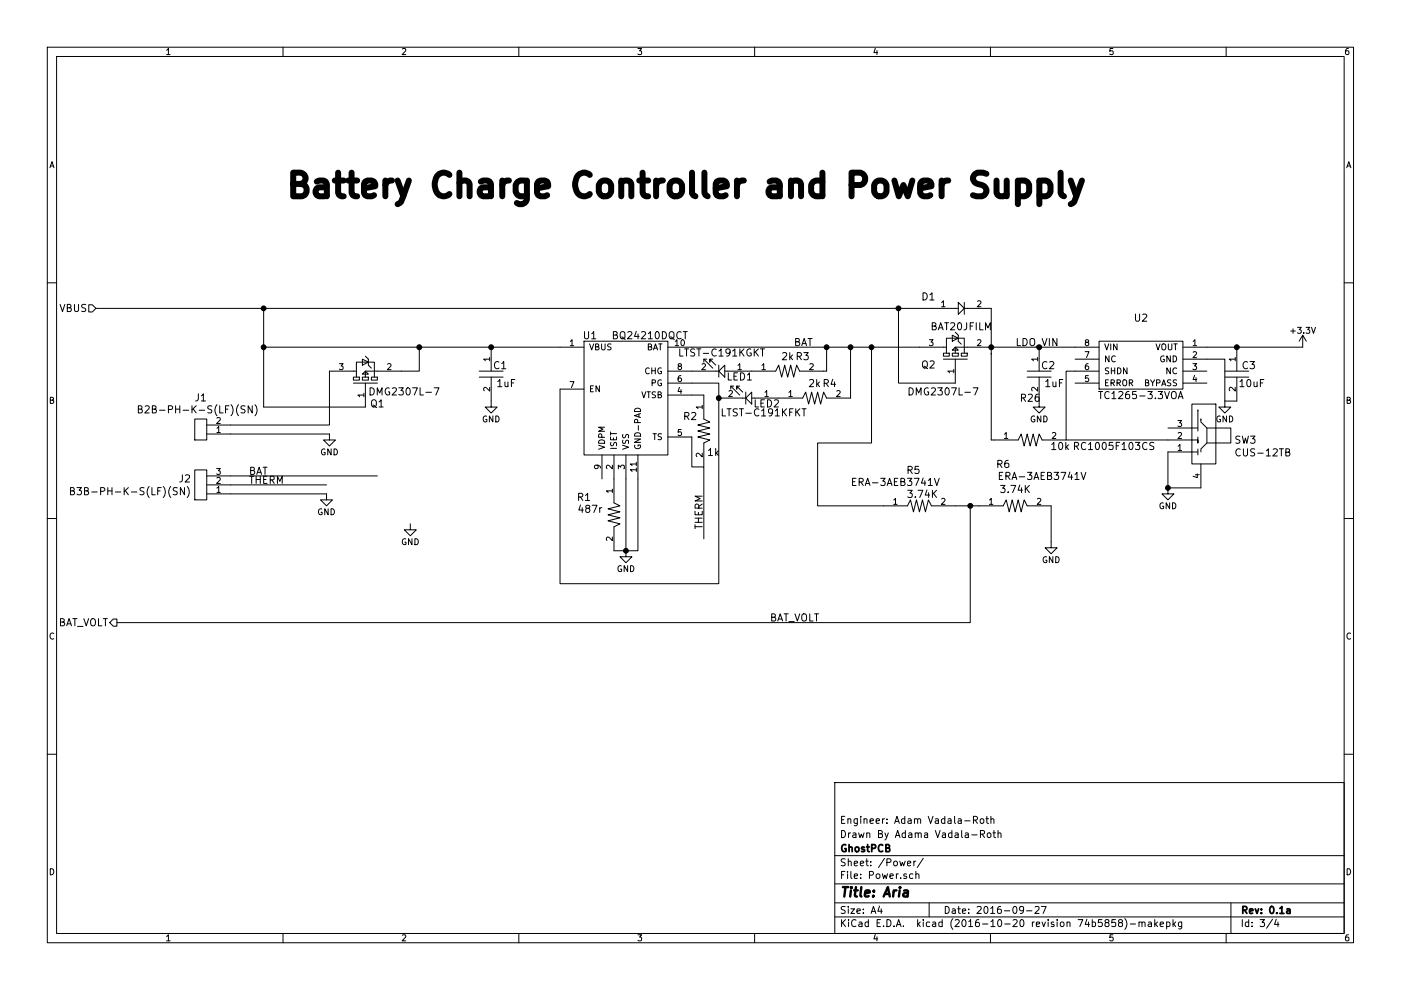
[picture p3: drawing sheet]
EESchema Schematic File Version 2
LIBS:power
LIBS:device
LIBS:transistors
LIBS:conn
LIBS:linear
LIBS:regul
LIBS:74xx
LIBS:cmos4000
LIBS:adc-dac
LIBS:memory
LIBS:xilinx
LIBS:microcontrollers
LIBS:dsp
LIBS:microchip
LIBS:analog_switches
LIBS:motorola
LIBS:texas
LIBS:intel
LIBS:audio
LIBS:interface
LIBS:digital-audio
LIBS:philips
LIBS:display
LIBS:cypress
LIBS:siliconi
LIBS:opto
LIBS:atmel
LIBS:contrib
LIBS:valves
LIBS:HydroPWNics_Lib
LIBS:ESP32-footprints-Shem-Lib
LIBS:Vento-cache
EELAYER 25 0
EELAYER END
$Descr A4 11693 8268
encoding utf-8
Sheet 3 4
Title "Aria"
Date "2016-09-27"
Rev "0.1a"
Comp "GhostPCB"
Comment1 "Drawn By Adama Vadala-Roth"
Comment2 "Engineer: Adam Vadala-Roth"
Comment3 ""
Comment4 ""
$EndDescr
Text HLabel 800  2575 0    60   Input ~ 0
VBUS
$Comp
L BQ24210DQCT U1
U 1 1
P 5375 3150
F 0 "U1" H 4925 3500 60  0000 C CNN
F 1 "BQ24210DQCT" H 5425 3500 60  0000 C CNN
F 2 "PCB_Footprints:BQ24210" H 4825 3400 60  0001 C CNN
F 3 "http://www.ti.com/lit/ds/symlink/bq24210.pdf" H 6775 5050 60  0001 C CNN
F 4 "1.46250 @ 1250" H 5025 3600 60  0001 C CNN "Cost"
F 5 "19 Aug 2016" H 5125 3700 60  0001 C CNN "Date Created"
F 6 "19 Aug 2016" H 5225 3800 60  0001 C CNN "Date Modified"
F 7 "Adam Vadala-Roth" H 5325 3900 60  0001 C CNN "Designer"
F 8 "0.8mm" H 5425 4000 60  0001 C CNN "Height"
F 9 "Yes" H 5525 4100 60  0001 C CNN "RHoS?"
F 10 "Texas Instruments" H 5625 4200 60  0001 C CNN "MFR"
F 11 "BQ24210DQCT" H 5725 4300 60  0001 C CNN "MFR#"
F 12 "SMT/SMD" H 5825 4400 60  0001 C CNN "Mounting "
F 13 "8" H 5925 4500 60  0001 C CNN "Pin Count#"
F 14 "Active" H 6025 4600 60  0001 C CNN "Status"
F 15 "N/A" H 6125 4700 60  0001 C CNN "Tolerance"
F 16 "Lithium Ion Battery Charge Controller Solar/USB" H 6225 4800 60  0001 C CNN "Type"
F 17 "3.5-18VDC" H 6325 4900 60  0001 C CNN "Voltage"
F 18 "N/A" H 6425 5000 60  0001 C CNN "Wattage"
F 19 "N/A" H 6525 5100 60  0001 C CNN "Component-Value"
F 20 "IC BATT CHARGER LI-ION 10WSON" H 6625 5200 60  0001 C CNN "Description"
	1    5375 3150
	1    0    0    -1  
$EndComp
$Comp
L CL05A105KA5NQNC C2
U 1 1
P 8675 3125
F 0 "C2" V 8600 3200 60  0000 C CNN
F 1 "CL05A105KA5NQNC" H 8375 2975 60  0001 C CNN
F 2 "PCB_Footprints:C0402" H 7925 3175 60  0001 C CNN
F 3 "http://www.samsungsem.com/kr/support/product-search/mlcc/__icsFiles/afieldfile/2016/08/18/S_CL05A105KA5NQNC.pdf" H 8025 3275 60  0001 C CNN
F 4 "0.05618 @ 5000" H 8125 3375 60  0001 C CNN "Cost"
F 5 "5 Sept 2016" H 8225 3475 60  0001 C CNN "Date Created"
F 6 "5 Sept 2016" H 8325 3575 60  0001 C CNN "Date Modifed"
F 7 "Adam Vadala-Roth" H 8425 3675 60  0001 C CNN "Designer"
F 8 "0.55mm" H 8525 3775 60  0001 C CNN "Height"
F 9 "Yes" H 8625 3875 60  0001 C CNN "RHoS?"
F 10 "Samsung Electro-Mechanics America, Inc." H 8725 3975 60  0001 C CNN "MFR"
F 11 "CL05A105KA5NQNC" H 8825 4075 60  0001 C CNN "MFR#"
F 12 "SMT/SMD" H 8925 4175 60  0001 C CNN "Mounting"
F 13 "2" H 9025 4275 60  0001 C CNN "Pin Count#"
F 14 "Active" H 9125 4375 60  0001 C CNN "Status"
F 15 "10%" H 9225 4475 60  0001 C CNN "Tolerance"
F 16 "Ceramic Capacitor 0402" H 9325 4575 60  0001 C CNN "Type"
F 17 "25V" H 9425 4675 60  0001 C CNN "Voltage"
F 18 "N/A" H 9975 4675 60  0001 C CNN "Wattage"
F 19 "1uF" V 8750 3250 60  0000 C CNN "Componen-Value"
F 20 "1µF 25V Ceramic Capacitor X5R 0402 (1005 Metric) 0.039\" L x 0.020\" W (1.00mm x 0.50mm)" H 10175 4875 60  0001 C CNN "Description"
	1    8675 3125
	0    1    1    0   
$EndComp
$Comp
L CL10A106KQ8NNNC C3
U 1 1
P 10325 3100
F 0 "C3" V 10275 3200 60  0000 C CNN
F 1 "CL10A106KQ8NNNC" H 10025 2950 60  0001 C CNN
F 2 "PCB_Footprints:C0603" H 9575 3150 60  0001 C CNN
F 3 "http://www.samsungsem.com/kr/support/product-search/mlcc/__icsFiles/afieldfile/2016/08/18/S_CL10A106KQ8NNNC.pdf" H 9675 3250 60  0001 C CNN
F 4 "0.05145 @ 4000" H 9775 3350 60  0001 C CNN "Cost"
F 5 "5 Sept 2016" H 9875 3450 60  0001 C CNN "Date Created"
F 6 "5 Sept 2016" H 9975 3550 60  0001 C CNN "Date Modifed"
F 7 "Adam Vadala-Roth" H 10075 3650 60  0001 C CNN "Designer"
F 8 "0.90mm" H 10175 3750 60  0001 C CNN "Height"
F 9 "Yes" H 10275 3850 60  0001 C CNN "RHoS?"
F 10 "Samsung Electro-Mechanics America, Inc." H 10375 3950 60  0001 C CNN "MFR"
F 11 "CL10A106KQ8NNNC" H 10475 4050 60  0001 C CNN "MFR#"
F 12 "SMT/SMD" H 10575 4150 60  0001 C CNN "Mounting"
F 13 "2" H 10675 4250 60  0001 C CNN "Pin Count#"
F 14 "Active" H 10775 4350 60  0001 C CNN "Status"
F 15 "10%" H 10875 4450 60  0001 C CNN "Tolerance"
F 16 "Ceramic Capacitor 0603" H 10975 4550 60  0001 C CNN "Type"
F 17 "6.3V" H 11075 4650 60  0001 C CNN "Voltage"
F 18 "N/A" H 11625 4650 60  0001 C CNN "Wattage"
F 19 "10uF" V 10425 3225 60  0000 C CNN "Componen-Value"
F 20 "10µF 6.3V Ceramic Capacitor X5R 0603 (1608 Metric) 0.063\" L x 0.031\" W (1.60mm x 0.80mm)" H 11825 4850 60  0001 C CNN "Description"
	1    10325 3100
	0    1    1    0   
$EndComp
$Comp
L BAT20JFILM D1
U 1 1
P 8025 2575
F 0 "D1" H 7750 2675 60  0000 C CNN
F 1 "BAT20JFILM" H 8025 2425 60  0000 C CNN
F 2 "PCB_Footprints:BAT20JFILM" H 9450 4500 60  0001 C CNN
F 3 "http://www.st.com/web/en/resource/technical/document/datasheet/CD00012201.pdf" H 9650 4625 60  0001 C CNN
F 4 "0.09010 @ 6000" H 7875 2775 60  0001 C CNN "Cost"
F 5 "8 Sept 2016" H 7975 2875 60  0001 C CNN "Date Created"
F 6 "8 Sept 2016" H 8075 2975 60  0001 C CNN "Date Modified"
F 7 "Adam Vadala-Roth" H 8175 3075 60  0001 C CNN "Designer"
F 8 "1.13mm" H 8275 3175 60  0001 C CNN "Height"
F 9 "Yes" H 8375 3275 60  0001 C CNN "RhoS?"
F 10 "STMicroelectronics" H 8475 3375 60  0001 C CNN "MFR"
F 11 "BAT20JFILM" H 8575 3475 60  0001 C CNN "MFR#"
F 12 "SMT/SMD" H 8675 3575 60  0001 C CNN "Mounting"
F 13 "2" H 8775 3675 60  0001 C CNN "Pin Count#"
F 14 "Active" H 8875 3775 60  0001 C CNN "Status"
F 15 "N/A" H 8975 3875 60  0001 C CNN "Tolerance"
F 16 "Schottky Diode" H 9075 3975 60  0001 C CNN "Type"
F 17 "N/A" H 9175 4075 60  0001 C CNN "Voltage"
F 18 "N/A" H 9275 4175 60  0001 C CNN "Wattage"
F 19 "N/A" H 9375 4275 60  0001 C CNN "Component-Value"
F 20 "Diode Schottky 23V 1A Surface Mount SOD-323" H 9475 4375 60  0001 C CNN "Description"
	1    8025 2575
	1    0    0    -1  
$EndComp
$Comp
L DMG2307L-7 Q2
U 1 1
P 7975 2900
F 0 "Q2" V 7825 3125 60  0000 C CNN
F 1 "DMG2307L-7" V 7600 3000 60  0000 C CNN
F 2 "PCB_Footprints:DMG2307L-7" H 9275 4550 60  0001 C CNN
F 3 "http://www.diodes.com/_files/datasheets/DMG2307L.pdf" H 9575 4750 60  0001 C CNN
F 4 "0.08100 @ 3000" H 9075 5050 60  0001 C CNN "Cost"
F 5 "8 Sept 2016" H 9125 4950 60  0001 C CNN "Date Created "
F 6 "8 Sept 2016" H 9175 4400 60  0001 C CNN "Date Modified"
F 7 "Adam Vadala-Roth" H 9075 4850 60  0001 C CNN "Designer"
F 8 "0.4mm" H 9125 4650 60  0001 C CNN "Height"
F 9 "Yes" H 9125 5150 60  0001 C CNN "RHoS?"
F 10 "Diodes Incorporated" H 9175 4300 60  0001 C CNN "MFR"
F 11 "DMG2307L-7" H 8225 3300 60  0001 C CNN "MFR#"
F 12 "SMT/SMD" H 8325 3400 60  0001 C CNN "Mounting"
F 13 "2" H 8425 3500 60  0001 C CNN "Pin Count#"
F 14 "Active" H 8525 3600 60  0001 C CNN "Status"
F 15 "N/A" H 8625 3700 60  0001 C CNN "Tolerance"
F 16 "MOSFET" H 8725 3800 60  0001 C CNN "Type"
F 17 "30V" H 8825 3900 60  0001 C CNN "Voltage"
F 18 "N/A" H 8925 4000 60  0001 C CNN "Wattage"
F 19 "N/A" H 9025 4100 60  0001 C CNN "Component-Value"
F 20 "MOSFET P-CH 30V 2.5A SOT-23" H 9125 4200 60  0001 C CNN "Description"
	1    7975 2900
	0    -1   -1   0   
$EndComp
$Comp
L RC1005F4870CS R1
U 1 1
P 5125 4300
F 0 "R1" V 4975 4050 60  0000 C CNN
F 1 "RC1005F4870CS" H 5125 4150 60  0001 C CNN
F 2 "PCB_Footprints:R0402" H 4725 4550 60  0001 C CNN
F 3 "https://media.digikey.com/pdf/Data%20Sheets/Samsung%20PDFs/RC_Series_ds.pdf" H 4825 4750 60  0001 C CNN
F 4 "0.00257 @ 5000" H 6675 6250 60  0001 C CNN "Cost"
F 5 "5 Sept 2016" H 5025 4850 60  0001 C CNN "Date Created"
F 6 "5 Sept 2016" H 5125 4950 60  0001 C CNN "Date Modified"
F 7 "Adam Vadala-Roth" H 5225 5050 60  0001 C CNN "Designer"
F 8 "0.4mm" H 5325 5150 60  0001 C CNN "Height"
F 9 "Yes" H 5425 5250 60  0001 C CNN "RHoS?"
F 10 "Samsung Electro-Mechanics America, Inc." H 5525 5350 60  0001 C CNN "MFR"
F 11 "RC1005F4870CS" H 5625 5450 60  0001 C CNN "MFR#"
F 12 "SMT/SMD" H 5725 5550 60  0001 C CNN "Mounting"
F 13 "2" H 5825 5650 60  0001 C CNN "Pin Count#"
F 14 "Active" H 5925 5750 60  0001 C CNN "Status"
F 15 "1%" H 6025 5850 60  0001 C CNN "Tolerance"
F 16 "passive" H 6125 5950 60  0001 C CNN "Type"
F 17 "N/A" H 6225 6050 60  0001 C CNN "Voltage"
F 18 "1/16" H 6325 6150 60  0001 C CNN "Wattage"
F 19 "487r" V 5075 4100 60  0000 C CNN "Component-Value"
F 20 "RES SMD 487 OHM 1% 1/16W 0402" H 6525 6350 60  0001 C CNN "Description"
	1    5125 4300
	0    1    1    0   
$EndComp
$Comp
L LTST-C191KFKT LED2
U 1 1
P 6250 3325
F 0 "LED2" H 6100 3375 60  0000 C CNN
F 1 "LTST-C191KFKT" H 6125 3450 60  0000 C CNN
F 2 "PCB_Footprints:LED0603" H 7675 5250 60  0001 C CNN
F 3 "http://optoelectronics.liteon.com/upload/download/DS22-2000-228/S_110_LTST-C191KGKT.pdf" H 7875 5375 60  0001 C CNN
F 4 "0.03760 @ 5000" H 6100 3525 60  0001 C CNN "Cost"
F 5 "8 Sept 2016" H 6200 3625 60  0001 C CNN "Date Created"
F 6 "8 Sept 2016" H 6300 3725 60  0001 C CNN "Date Modified"
F 7 "Adam Vadala-Roth" H 6400 3825 60  0001 C CNN "Designer"
F 8 "0.55mm" H 6500 3925 60  0001 C CNN "Height"
F 9 "Yes" H 6600 4025 60  0001 C CNN "RhoS?"
F 10 "Lite-On Inc" H 6700 4125 60  0001 C CNN "MFR"
F 11 "LTST-C191KFKT" H 6800 4225 60  0001 C CNN "MFR#"
F 12 "SMT/SMD" H 6900 4325 60  0001 C CNN "Mounting"
F 13 "2" H 7000 4425 60  0001 C CNN "Pin Count#"
F 14 "Active" H 7100 4525 60  0001 C CNN "Status"
F 15 "N/A" H 7200 4625 60  0001 C CNN "Tolerance"
F 16 "0603 LED" H 7300 4725 60  0001 C CNN "Type"
F 17 "N/A" H 7400 4825 60  0001 C CNN "Voltage"
F 18 "N/A" H 7500 4925 60  0001 C CNN "Wattage"
F 19 "N/A" H 7600 5025 60  0001 C CNN "Component-Value"
F 20 "Orange 605nm LED Indication - Discrete 2V 0603 (1608 Metric)" H 7700 5125 60  0001 C CNN "Description"
	1    6250 3325
	-1   0    0    1   
$EndComp
$Comp
L LTST-C191KGKT LED1
U 1 1
P 6025 3100
F 0 "LED1" H 5875 3150 60  0000 C CNN
F 1 "LTST-C191KGKT" H 6025 2950 60  0000 C CNN
F 2 "PCB_Footprints:LED0603" H 7450 5025 60  0001 C CNN
F 3 "http://optoelectronics.liteon.com/upload/download/DS22-2000-228/S_110_LTST-C191KGKT.pdf" H 7650 5150 60  0001 C CNN
F 4 "0.04040 @ 5000" H 5875 3300 60  0001 C CNN "Cost"
F 5 "8 Sept 2016" H 5975 3400 60  0001 C CNN "Date Created"
F 6 "8 Sept 2016" H 6075 3500 60  0001 C CNN "Date Modified"
F 7 "Adam Vadala-Roth" H 6175 3600 60  0001 C CNN "Designer"
F 8 "0.55mm" H 6275 3700 60  0001 C CNN "Height"
F 9 "Yes" H 6375 3800 60  0001 C CNN "RhoS?"
F 10 "Lite-On Inc" H 6475 3900 60  0001 C CNN "MFR"
F 11 "LTST-C191KGKT" H 6575 4000 60  0001 C CNN "MFR#"
F 12 "SMT/SMD" H 6675 4100 60  0001 C CNN "Mounting"
F 13 "2" H 6775 4200 60  0001 C CNN "Pin Count#"
F 14 "Active" H 6875 4300 60  0001 C CNN "Status"
F 15 "N/A" H 6975 4400 60  0001 C CNN "Tolerance"
F 16 "0603 LED" H 7075 4500 60  0001 C CNN "Type"
F 17 "N/A" H 7175 4600 60  0001 C CNN "Voltage"
F 18 "N/A" H 7275 4700 60  0001 C CNN "Wattage"
F 19 "N/A" H 7375 4800 60  0001 C CNN "Component-Value"
F 20 "Green 571nm LED Indication - Discrete 2V 0603 (1608 Metric)" H 7475 4900 60  0001 C CNN "Description"
	1    6025 3100
	-1   0    0    1   
$EndComp
Wire Wire Line
	800  2575 7775 2575
Wire Wire Line
	2200 2575 2200 3400
Wire Wire Line
	2200 2900 4675 2900
Wire Wire Line
	5775 2900 7675 2900
Wire Wire Line
	8275 2575 8275 3675
Connection ~ 2200 2575
Wire Wire Line
	7975 3200 7500 3200
Wire Wire Line
	7500 3200 7500 2575
Connection ~ 7500 2575
Wire Wire Line
	8275 2900 8975 2900
Wire Wire Line
	10075 2900 10875 2900
$Comp
L +3.3V #PWR38
U 1 1
P 10875 2900
F 0 "#PWR38" H 10875 2750 50  0001 C CNN
F 1 "+3.3V" H 10875 3040 50  0000 C CNN
F 2 "" H 10875 2900 50  0000 C CNN
F 3 "" H 10875 2900 50  0000 C CNN
	1    10875 2900
	1    0    0    -1  
$EndComp
Connection ~ 8675 2900
Connection ~ 8275 2900
Wire Wire Line
	6900 2900 6900 3100
Connection ~ 6900 2900
Wire Wire Line
	7100 3325 7100 2900
Connection ~ 7100 2900
Wire Wire Line
	6900 3100 6875 3100
Wire Wire Line
	5775 3200 6000 3200
Wire Wire Line
	6000 3200 6000 4875
Wire Wire Line
	6000 4875 4675 4875
Wire Wire Line
	4675 4875 4675 3250
Connection ~ 6000 3325
$Comp
L GND #PWR33
U 1 1
P 5225 4600
F 0 "#PWR33" H 5225 4350 50  0001 C CNN
F 1 "GND" H 5225 4450 50  0000 C CNN
F 2 "" H 5225 4600 50  0000 C CNN
F 3 "" H 5225 4600 50  0000 C CNN
	1    5225 4600
	1    0    0    -1  
$EndComp
Wire Wire Line
	5225 4000 5225 4600
Wire Wire Line
	5125 4600 5325 4600
Wire Wire Line
	5325 4600 5325 4000
Connection ~ 5225 4600
Wire Wire Line
	5875 3300 5775 3300
Wire Wire Line
	5775 3650 5775 3900
Wire Wire Line
	5775 3900 5875 3900
Wire Wire Line
	5875 3900 5875 4500
Text Label 5875 4425 1    60   ~ 0
THERM
$Comp
L CL05A105KA5NQNC C1
U 1 1
P 4100 3125
F 0 "C1" V 4025 3200 60  0000 C CNN
F 1 "CL05A105KA5NQNC" H 3800 2975 60  0001 C CNN
F 2 "PCB_Footprints:C0402" H 3350 3175 60  0001 C CNN
F 3 "http://www.samsungsem.com/kr/support/product-search/mlcc/__icsFiles/afieldfile/2016/08/18/S_CL05A105KA5NQNC.pdf" H 3450 3275 60  0001 C CNN
F 4 "0.05618 @ 5000" H 3550 3375 60  0001 C CNN "Cost"
F 5 "5 Sept 2016" H 3650 3475 60  0001 C CNN "Date Created"
F 6 "5 Sept 2016" H 3750 3575 60  0001 C CNN "Date Modifed"
F 7 "Adam Vadala-Roth" H 3850 3675 60  0001 C CNN "Designer"
F 8 "0.55mm" H 3950 3775 60  0001 C CNN "Height"
F 9 "Yes" H 4050 3875 60  0001 C CNN "RHoS?"
F 10 "Samsung Electro-Mechanics America, Inc." H 4150 3975 60  0001 C CNN "MFR"
F 11 "CL05A105KA5NQNC" H 4250 4075 60  0001 C CNN "MFR#"
F 12 "SMT/SMD" H 4350 4175 60  0001 C CNN "Mounting"
F 13 "2" H 4450 4275 60  0001 C CNN "Pin Count#"
F 14 "Active" H 4550 4375 60  0001 C CNN "Status"
F 15 "10%" H 4650 4475 60  0001 C CNN "Tolerance"
F 16 "Ceramic Capacitor 0402" H 4750 4575 60  0001 C CNN "Type"
F 17 "25V" H 4850 4675 60  0001 C CNN "Voltage"
F 18 "N/A" H 5400 4675 60  0001 C CNN "Wattage"
F 19 "1uF" V 4175 3250 60  0000 C CNN "Componen-Value"
F 20 "1µF 25V Ceramic Capacitor X5R 0402 (1005 Metric) 0.039\" L x 0.020\" W (1.00mm x 0.50mm)" H 5600 4875 60  0001 C CNN "Description"
	1    4100 3125
	0    1    1    0   
$EndComp
$Comp
L GND #PWR32
U 1 1
P 4100 3350
F 0 "#PWR32" H 4100 3100 50  0001 C CNN
F 1 "GND" H 4100 3200 50  0000 C CNN
F 2 "" H 4100 3350 50  0000 C CNN
F 3 "" H 4100 3350 50  0000 C CNN
	1    4100 3350
	1    0    0    -1  
$EndComp
$Comp
L GND #PWR30
U 1 1
P 2750 3625
F 0 "#PWR30" H 2750 3375 50  0001 C CNN
F 1 "GND" H 2750 3475 50  0000 C CNN
F 2 "" H 2750 3625 50  0000 C CNN
F 3 "" H 2750 3625 50  0000 C CNN
	1    2750 3625
	1    0    0    -1  
$EndComp
Wire Wire Line
	1925 3625 2750 3625
Connection ~ 3500 2900
$Comp
L DMG2307L-7 Q1
U 1 1
P 3050 3100
F 0 "Q1" V 2775 3000 60  0000 C CNN
F 1 "DMG2307L-7" V 2875 2775 60  0000 C CNN
F 2 "PCB_Footprints:DMG2307L-7" H 4350 4750 60  0001 C CNN
F 3 "http://www.diodes.com/_files/datasheets/DMG2307L.pdf" H 4650 4950 60  0001 C CNN
F 4 "0.08100 @ 3000" H 4150 5250 60  0001 C CNN "Cost"
F 5 "8 Sept 2016" H 4200 5150 60  0001 C CNN "Date Created "
F 6 "8 Sept 2016" H 4250 4600 60  0001 C CNN "Date Modified"
F 7 "Adam Vadala-Roth" H 4150 5050 60  0001 C CNN "Designer"
F 8 "0.4mm" H 4200 4850 60  0001 C CNN "Height"
F 9 "Yes" H 4200 5350 60  0001 C CNN "RHoS?"
F 10 "Diodes Incorporated" H 4250 4500 60  0001 C CNN "MFR"
F 11 "DMG2307L-7" H 3300 3500 60  0001 C CNN "MFR#"
F 12 "SMT/SMD" H 3400 3600 60  0001 C CNN "Mounting"
F 13 "2" H 3500 3700 60  0001 C CNN "Pin Count#"
F 14 "Active" H 3600 3800 60  0001 C CNN "Status"
F 15 "N/A" H 3700 3900 60  0001 C CNN "Tolerance"
F 16 "MOSFET" H 3800 4000 60  0001 C CNN "Type"
F 17 "30V" H 3900 4100 60  0001 C CNN "Voltage"
F 18 "N/A" H 4000 4200 60  0001 C CNN "Wattage"
F 19 "N/A" H 4100 4300 60  0001 C CNN "Component-Value"
F 20 "MOSFET P-CH 30V 2.5A SOT-23" H 4200 4400 60  0001 C CNN "Description"
	1    3050 3100
	0    -1   -1   0   
$EndComp
Wire Wire Line
	1925 3550 2750 3550
Wire Wire Line
	2750 3550 2750 3100
Wire Wire Line
	3350 3100 3500 3100
Wire Wire Line
	3500 3100 3500 2900
Wire Wire Line
	2200 3400 3050 3400
Connection ~ 2200 2900
$Comp
L GND #PWR29
U 1 1
P 2725 4125
F 0 "#PWR29" H 2725 3875 50  0001 C CNN
F 1 "GND" H 2725 3975 50  0000 C CNN
F 2 "" H 2725 4125 50  0000 C CNN
F 3 "" H 2725 4125 50  0000 C CNN
	1    2725 4125
	1    0    0    -1  
$EndComp
Wire Wire Line
	2725 4125 1925 4125
Wire Wire Line
	1925 4050 2725 4050
Wire Wire Line
	1925 3975 3150 3975
Text Label 2075 3975 0    60   ~ 0
BAT
Text Label 2075 4050 0    60   ~ 0
THERM
Text Label 6625 2900 0    60   ~ 0
BAT
Text Notes 2375 1675 0    197  ~ 39
Battery Charge Controller and Power Supply\n
$Comp
L RC1608J202CS R3
U 1 1
P 6575 3100
F 0 "R3" H 6700 3225 60  0000 C CNN
F 1 "RC1608J202CS" H 6575 3347 60  0001 C CNN
F 2 "PCB_Footprints:R0603" H 6175 3350 60  0001 C CNN
F 3 "https://media.digikey.com/pdf/Data%20Sheets/Samsung%20PDFs/RC_Series_ds.pdf" H 6275 3550 60  0001 C CNN
F 4 "0.00268 @ 5000" H 8125 5050 60  0001 C CNN "Cost"
F 5 "14 Sept 2016" H 6475 3650 60  0001 C CNN "Date Created"
F 6 "14 Sept 2016" H 6575 3750 60  0001 C CNN "Date Modified"
F 7 "Adam Vadala-Roth" H 6675 3850 60  0001 C CNN "Designer"
F 8 "0.55mm" H 6775 3950 60  0001 C CNN "Height"
F 9 "Yes" H 6875 4050 60  0001 C CNN "RHoS?"
F 10 "Samsung Electro-Mechanics America, Inc." H 6975 4150 60  0001 C CNN "MFR"
F 11 "RC1608F202CS" H 7075 4250 60  0001 C CNN "MFR#"
F 12 "SMT/SMD" H 7175 4350 60  0001 C CNN "Mounting"
F 13 "2" H 7275 4450 60  0001 C CNN "Pin Count#"
F 14 "Active" H 7375 4550 60  0001 C CNN "Status"
F 15 "1%" H 7475 4650 60  0001 C CNN "Tolerance"
F 16 "passive" H 7575 4750 60  0001 C CNN "Type"
F 17 "N/A" H 7675 4850 60  0001 C CNN "Voltage"
F 18 "1/10" H 7775 4950 60  0001 C CNN "Wattage"
F 19 "2k" H 6575 3225 60  0000 C CNN "Component-Value"
F 20 "RES SMD 2K OHM 1% 1/10W 0603" H 7975 5150 60  0001 C CNN "Description"
	1    6575 3100
	1    0    0    -1  
$EndComp
$Comp
L RC1608J202CS R4
U 1 1
P 6800 3325
F 0 "R4" H 6925 3450 60  0000 C CNN
F 1 "RC1608J202CS" H 6800 3572 60  0001 C CNN
F 2 "PCB_Footprints:R0603" H 6400 3575 60  0001 C CNN
F 3 "https://media.digikey.com/pdf/Data%20Sheets/Samsung%20PDFs/RC_Series_ds.pdf" H 6500 3775 60  0001 C CNN
F 4 "0.00268 @ 5000" H 8350 5275 60  0001 C CNN "Cost"
F 5 "14 Sept 2016" H 6700 3875 60  0001 C CNN "Date Created"
F 6 "14 Sept 2016" H 6800 3975 60  0001 C CNN "Date Modified"
F 7 "Adam Vadala-Roth" H 6900 4075 60  0001 C CNN "Designer"
F 8 "0.55mm" H 7000 4175 60  0001 C CNN "Height"
F 9 "Yes" H 7100 4275 60  0001 C CNN "RHoS?"
F 10 "Samsung Electro-Mechanics America, Inc." H 7200 4375 60  0001 C CNN "MFR"
F 11 "RC1608F202CS" H 7300 4475 60  0001 C CNN "MFR#"
F 12 "SMT/SMD" H 7400 4575 60  0001 C CNN "Mounting"
F 13 "2" H 7500 4675 60  0001 C CNN "Pin Count#"
F 14 "Active" H 7600 4775 60  0001 C CNN "Status"
F 15 "1%" H 7700 4875 60  0001 C CNN "Tolerance"
F 16 "passive" H 7800 4975 60  0001 C CNN "Type"
F 17 "N/A" H 7900 5075 60  0001 C CNN "Voltage"
F 18 "1/10" H 8000 5175 60  0001 C CNN "Wattage"
F 19 "2k" H 6800 3450 60  0000 C CNN "Component-Value"
F 20 "RES SMD 2K OHM 1% 1/10W 0603" H 8200 5375 60  0001 C CNN "Description"
	1    6800 3325
	1    0    0    -1  
$EndComp
$Comp
L RC1005F102CS R2
U 1 1
P 5875 3600
F 0 "R2" V 5750 3425 60  0000 L CNN
F 1 "RC1005F102CS" V 5875 3688 60  0001 L CNN
F 2 "PCB_Footprints:R0402" H 5475 3850 60  0001 C CNN
F 3 "https://media.digikey.com/pdf/Data%20Sheets/Samsung%20PDFs/RC_Series_ds.pdf" H 5575 4050 60  0001 C CNN
F 4 "0.00173 @ 5000" H 7425 5550 60  0001 C CNN "Cost"
F 5 "5 Sept 2016" H 5775 4150 60  0001 C CNN "Date Created"
F 6 "5 Sept 2016" H 5875 4250 60  0001 C CNN "Date Modified"
F 7 "Adam Vadala-Roth" H 5975 4350 60  0001 C CNN "Designer"
F 8 "0.4mm" H 6075 4450 60  0001 C CNN "Height"
F 9 "Yes" H 6175 4550 60  0001 C CNN "RHoS?"
F 10 "Samsung Electro-Mechanics America, Inc." H 6275 4650 60  0001 C CNN "MFR"
F 11 "RC1005F102CS" H 6375 4750 60  0001 C CNN "MFR#"
F 12 "SMT/SMD" H 6475 4850 60  0001 C CNN "Mounting"
F 13 "2" H 6575 4950 60  0001 C CNN "Pin Count#"
F 14 "Active" H 6675 5050 60  0001 C CNN "Status"
F 15 "%" H 6775 5150 60  0001 C CNN "Tolerance"
F 16 "passive" H 6875 5250 60  0001 C CNN "Type"
F 17 "N/A" H 6975 5350 60  0001 C CNN "Voltage"
F 18 "1/16" H 7075 5450 60  0001 C CNN "Wattage"
F 19 "1k" V 6050 3625 60  0000 L CNN "Component-Value"
F 20 "RES SMD 1K OHM 1% 1/16W 0402" H 7275 5650 60  0001 C CNN "Description"
	1    5875 3600
	0    1    1    0   
$EndComp
$Comp
L B2B-PH-K-S(LF)(SN) J1
U 1 1
P 1725 3550
F 0 "J1" H 1675 3325 60  0000 C CNN
F 1 "B2B-PH-K-S(LF)(SN)" H 1650 3425 60  0000 C CNN
F 2 "PCB_Footprints:B2B-PH-K-S(LF)(SN)" H 1575 3625 60  0001 C CNN
F 3 "http://www.jst-mfg.com/product/pdf/eng/ePH.pdf" H 1450 3925 60  0001 C CNN
F 4 "0.06216 @ 5000" H 1550 4025 60  0001 C CNN "Cost"
F 5 "15 Sept 2016" H 1650 4125 60  0001 C CNN "Date Created "
F 6 "15 Sept 2016" H 1750 4225 60  0001 C CNN "Date Modified"
F 7 "Adam Vadala-Roth" H 1850 4325 60  0001 C CNN "Designer "
F 8 "6.6mm" H 1950 4425 60  0001 C CNN "Height"
F 9 "Yes" H 2050 4525 60  0001 C CNN "RHoS?"
F 10 "JST Sales America Inc" H 2150 4625 60  0001 C CNN "MFR"
F 11 "B2B-PH-K-S(LF)(SN)" H 2250 4725 60  0001 C CNN "MFR#"
F 12 "SMT/SMD" H 2350 4825 60  0001 C CNN "Mounting"
F 13 "2" H 2450 4925 60  0001 C CNN "Pin Count#"
F 14 "Active" H 2550 5025 60  0001 C CNN "Status"
F 15 "N/A" H 2650 5125 60  0001 C CNN "Tolerance"
F 16 "Through hole mount 2 pin connector" H 2750 5225 60  0001 C CNN "Type"
F 17 "N/A" H 2850 5325 60  0001 C CNN "Voltage"
F 18 "N/A" H 2950 5425 60  0001 C CNN "Wattage"
F 19 "N/A" H 3050 5525 60  0001 C CNN "Component-Value"
F 20 "2 Positions Header, Shrouded Connector 0.079\" (2.00mm) Through Hole Tin" H 3150 5625 60  0001 C CNN "Description"
	1    1725 3550
	1    0    0    1   
$EndComp
$Comp
L B3B-PH-K-S(LF)(SN) J2
U 1 1
P 1725 4050
F 0 "J2" H 1597 4002 60  0000 R CNN
F 1 "B3B-PH-K-S(LF)(SN)" H 1597 4108 60  0000 R CNN
F 2 "PCB_Footprints:B3B-PH-K-S(LF)(SN)" H 1575 4125 60  0001 C CNN
F 3 "http://www.jst-mfg.com/product/pdf/eng/ePH.pdf" H 1450 4425 60  0001 C CNN
F 4 "0.07765 @ 5000" H 1550 4525 60  0001 C CNN "Cost"
F 5 "14 Sept 2016" H 1650 4625 60  0001 C CNN "Date Created "
F 6 "14 Sept 2016" H 1750 4725 60  0001 C CNN "Date Modified"
F 7 "Adam Vadala-Roth" H 1850 4825 60  0001 C CNN "Designer "
F 8 "6.6mm" H 1950 4925 60  0001 C CNN "Height"
F 9 "Yes" H 2050 5025 60  0001 C CNN "RHoS?"
F 10 "JST Sales America Inc" H 2150 5125 60  0001 C CNN "MFR"
F 11 "B3B-PH-K-S(LF)(SN)" H 2250 5225 60  0001 C CNN "MFR#"
F 12 "SMT/SMD" H 2350 5325 60  0001 C CNN "Mounting"
F 13 "3" H 2450 5425 60  0001 C CNN "Pin Count#"
F 14 "Active" H 2550 5525 60  0001 C CNN "Status"
F 15 "N/A" H 2650 5625 60  0001 C CNN "Tolerance"
F 16 "throughhole 3 Pin Connector" H 2750 5725 60  0001 C CNN "Type"
F 17 "N/A" H 2850 5825 60  0001 C CNN "Voltage"
F 18 "N/A" H 2950 5925 60  0001 C CNN "Wattage"
F 19 "N/A" H 3050 6025 60  0001 C CNN "Component-Value"
F 20 "3 Positions Header, Shrouded Connector 0.079\" (2.00mm) Through Hole Tin" H 3150 6125 60  0001 C CNN "Description"
	1    1725 4050
	1    0    0    1   
$EndComp
Connection ~ 4100 2900
$Comp
L ERA-3AEB3741V R5
U 1 1
P 7675 4225
F 0 "R5" H 7625 4525 60  0000 C CNN
F 1 "ERA-3AEB3741V" H 7475 4425 60  0000 C CNN
F 2 "PCB_Footprints:R0603" H 7275 4475 60  0001 C CNN
F 3 "https://media.digikey.com/pdf/Data%20Sheets/Panasonic%20Electronic%20Components/ERA%201A,2A,3A,6A,8A.pdf" H 7375 4675 60  0001 C CNN
F 4 "0.04275 @ 5000" H 9225 6175 60  0001 C CNN "Cost"
F 5 "19 Sept 2016" H 7575 4775 60  0001 C CNN "Date Created"
F 6 "19 Sept 2016" H 7675 4875 60  0001 C CNN "Date Modified"
F 7 "Adam Vadala-Roth" H 7775 4975 60  0001 C CNN "Designer"
F 8 "0.55mm" H 7875 5075 60  0001 C CNN "Height"
F 9 "Yes" H 7975 5175 60  0001 C CNN "RHoS?"
F 10 "Panasonic Electronic Components" H 8075 5275 60  0001 C CNN "MFR"
F 11 "ERA-3AEB3741V" H 8175 5375 60  0001 C CNN "MFR#"
F 12 "SMT/SMD" H 8275 5475 60  0001 C CNN "Mounting"
F 13 "2" H 8375 5575 60  0001 C CNN "Pin Count#"
F 14 "Active" H 8475 5675 60  0001 C CNN "Status"
F 15 "1%" H 8575 5775 60  0001 C CNN "Tolerance"
F 16 "passive" H 8675 5875 60  0001 C CNN "Type"
F 17 "N/A" H 8775 5975 60  0001 C CNN "Voltage"
F 18 "1/10" H 8875 6075 60  0001 C CNN "Wattage"
F 19 "3.74K" H 7700 4325 60  0000 C CNN "Component-Value"
F 20 "RES SMD 3.74KOHM 0.1% 1/10W 0603" H 9075 6275 60  0001 C CNN "Description"
	1    7675 4225
	1    0    0    -1  
$EndComp
$Comp
L ERA-3AEB3741V R6
U 1 1
P 8475 4225
F 0 "R6" H 8375 4575 60  0000 C CNN
F 1 "ERA-3AEB3741V" H 8700 4475 60  0000 C CNN
F 2 "PCB_Footprints:R0603" H 8075 4475 60  0001 C CNN
F 3 "https://media.digikey.com/pdf/Data%20Sheets/Panasonic%20Electronic%20Components/ERA%201A,2A,3A,6A,8A.pdf" H 8175 4675 60  0001 C CNN
F 4 "0.04275 @ 5000" H 10025 6175 60  0001 C CNN "Cost"
F 5 "19 Sept 2016" H 8375 4775 60  0001 C CNN "Date Created"
F 6 "19 Sept 2016" H 8475 4875 60  0001 C CNN "Date Modified"
F 7 "Adam Vadala-Roth" H 8575 4975 60  0001 C CNN "Designer"
F 8 "0.55mm" H 8675 5075 60  0001 C CNN "Height"
F 9 "Yes" H 8775 5175 60  0001 C CNN "RHoS?"
F 10 "Panasonic Electronic Components" H 8875 5275 60  0001 C CNN "MFR"
F 11 "ERA-3AEB3741V" H 8975 5375 60  0001 C CNN "MFR#"
F 12 "SMT/SMD" H 9075 5475 60  0001 C CNN "Mounting"
F 13 "2" H 9175 5575 60  0001 C CNN "Pin Count#"
F 14 "Active" H 9275 5675 60  0001 C CNN "Status"
F 15 "1%" H 9375 5775 60  0001 C CNN "Tolerance"
F 16 "passive" H 9475 5875 60  0001 C CNN "Type"
F 17 "N/A" H 9575 5975 60  0001 C CNN "Voltage"
F 18 "1/10" H 9675 6075 60  0001 C CNN "Wattage"
F 19 "3.74K" H 8475 4366 60  0000 C CNN "Component-Value"
F 20 "RES SMD 3.74KOHM 0.1% 1/10W 0603" H 9875 6275 60  0001 C CNN "Description"
	1    8475 4225
	1    0    0    -1  
$EndComp
$Comp
L GND #PWR35
U 1 1
P 8775 4525
F 0 "#PWR35" H 8775 4275 50  0001 C CNN
F 1 "GND" H 8775 4375 50  0000 C CNN
F 2 "" H 8775 4525 50  0000 C CNN
F 3 "" H 8775 4525 50  0000 C CNN
	1    8775 4525
	1    0    0    -1  
$EndComp
Wire Wire Line
	8775 4225 8775 4525
Wire Wire Line
	7975 4225 8175 4225
Wire Wire Line
	8100 4225 8100 5200
Wire Wire Line
	8100 5200 975  5200
Connection ~ 8100 4225
Wire Wire Line
	7375 4225 6825 4225
Wire Wire Line
	6825 4225 6825 3700
Wire Wire Line
	6825 3700 7275 3700
Wire Wire Line
	7275 3700 7275 2900
Connection ~ 7275 2900
Text Label 6425 5200 0    60   ~ 0
BAT_VOLT
Text HLabel 975  5200 0    60   Output ~ 0
BAT_VOLT
$Comp
L CUS-12TB SW3
U 1 1
P 10025 3675
F 0 "SW3" V 10022 3397 60  0000 R CNN
F 1 "CUS-12TB" V 9916 3397 60  0000 R CNN
F 2 "PCB_Footprints:CUS-12TB" H 9275 4650 60  0001 C CNN
F 3 "http://www.nidec-copal-electronics.com/e/catalog/switch/cus.pdf" H 9375 4750 60  0001 C CNN
F 4 "0.45329 @ 1000" H 9475 4850 60  0001 C CNN "Cost"
F 5 "24 Oct 2016" H 9575 4950 60  0001 C CNN "Date Created"
F 6 "24 Oct 2016" H 9675 5050 60  0001 C CNN "Date Modifed"
F 7 "Adam Vadala-Roth" H 9775 5150 60  0001 C CNN "Designer"
F 8 "2mm" H 9875 5250 60  0001 C CNN "Height"
F 9 "Yes" H 9975 5350 60  0001 C CNN "RHoS?"
F 10 "Copal Electronics Inc." H 10075 5450 60  0001 C CNN "MFR"
F 11 "CUS-12TB" H 10175 5550 60  0001 C CNN "MFR#"
F 12 "SMT/SMD" H 10275 5650 60  0001 C CNN "Mounting"
F 13 "3" H 10375 5750 60  0001 C CNN "Pin Count#"
F 14 "Active" H 10475 5850 60  0001 C CNN "Status"
F 15 "N/A" H 10575 5950 60  0001 C CNN "Tolerance"
F 16 "SMT Slider switch SPDT" H 10675 6050 60  0001 C CNN "Type"
F 17 "50V 100mA" H 10775 6150 60  0001 C CNN "Voltage"
F 18 "N/A" H 11325 6150 60  0001 C CNN "Wattage"
F 19 "N/A" H 9725 4550 60  0001 C CNN "Componen-Value"
F 20 "Slide Switch SPDT Surface Mount, Right Angle" H 11525 6350 60  0001 C CNN "Description"
	1    10025 3675
	0    -1   -1   0   
$EndComp
$Comp
L GND #PWR31
U 1 1
P 3425 4375
F 0 "#PWR31" H 3425 4125 50  0001 C CNN
F 1 "GND" H 3425 4225 50  0000 C CNN
F 2 "" H 3425 4375 50  0000 C CNN
F 3 "" H 3425 4375 50  0000 C CNN
	1    3425 4375
	1    0    0    -1  
$EndComp
$Comp
L TC1265-3.3VOA U2
U 1 1
P 9525 3050
F 0 "U2" H 9525 3447 60  0000 C CNN
F 1 "TC1265-3.3VOA" H 9525 2800 60  0000 C CNN
F 2 "PCB_Footprints:TC1265-3.3VOA" H 10925 5600 60  0001 C CNN
F 3 "" H 9075 3300 60  0001 C CNN
F 4 "0.52000 @ 100" H 9375 3900 60  0001 C CNN "Cost"
F 5 "28 Oct 2016" H 9475 4000 60  0001 C CNN "Date Created"
F 6 "28 Oct 2016" H 9575 4100 60  0001 C CNN "Date Modified"
F 7 "Adam Vadala-Roth" H 9675 4200 60  0001 C CNN "Designer"
F 8 "1.55mm" H 9775 4300 60  0001 C CNN "Height"
F 9 "Yes" H 9875 4400 60  0001 C CNN "RHoS?"
F 10 "Microchip Technology" H 9975 4500 60  0001 C CNN "MFR"
F 11 "TC1265-3.3VOA" H 10075 4600 60  0001 C CNN "MFR#"
F 12 "SMT/SMD" H 10175 4700 60  0001 C CNN "Mounting"
F 13 "8" H 10275 4800 60  0001 C CNN "Pin Count#"
F 14 "Active" H 10375 4900 60  0001 C CNN "Status"
F 15 "N/A" H 10475 5000 60  0001 C CNN "Tolerance"
F 16 "LDO Linear DC Voltage Regulator" H 10575 5100 60  0001 C CNN "Type"
F 17 "6.5V input 3.3V Output" H 10675 5200 60  0001 C CNN "Voltage"
F 18 "N/A" H 10775 5300 60  0001 C CNN "Wattage"
F 19 "N/A" H 10875 5400 60  0001 C CNN "Component-Value"
F 20 "Linear Voltage Regulator IC Positive Fixed 1 Output 3.3V 800mA 8-SOIC" H 10975 5500 60  0001 C CNN "Description"
	1    9525 3050
	-1   0    0    -1  
$EndComp
Wire Wire Line
	10075 3000 10225 3000
Wire Wire Line
	10225 3000 10225 3350
$Comp
L GND #PWR34
U 1 1
P 8675 3350
F 0 "#PWR34" H 8675 3100 50  0001 C CNN
F 1 "GND" H 8675 3200 50  0000 C CNN
F 2 "" H 8675 3350 50  0000 C CNN
F 3 "" H 8675 3350 50  0000 C CNN
	1    8675 3350
	1    0    0    -1  
$EndComp
Wire Wire Line
	8975 3100 8900 3100
Wire Wire Line
	8900 3100 8900 3675
Wire Wire Line
	8900 3675 9750 3675
Text Label 8475 2900 0    60   ~ 0
LDO_VIN
$Comp
L RC1005F103CS R26
U 1 1
P 8600 3675
F 0 "R26" H 8600 4028 60  0000 C CNN
F 1 "RC1005F103CS" H 9300 3625 60  0000 C CNN
F 2 "PCB_Footprints:R0402" H 8200 3925 60  0001 C CNN
F 3 "https://media.digikey.com/pdf/Data%20Sheets/Samsung%20PDFs/RC_Series_ds.pdf" H 8300 4125 60  0001 C CNN
F 4 "0.00173 @ 5000" H 10150 5625 60  0001 C CNN "Cost"
F 5 "5 Sept 2016" H 8500 4225 60  0001 C CNN "Date Created"
F 6 "5 Sept 2016" H 8600 4325 60  0001 C CNN "Date Modified"
F 7 "Adam Vadala-Roth" H 8700 4425 60  0001 C CNN "Designer"
F 8 "0.4mm" H 8800 4525 60  0001 C CNN "Height"
F 9 "Yes" H 8900 4625 60  0001 C CNN "RHoS?"
F 10 "Samsung Electro-Mechanics America, Inc." H 9000 4725 60  0001 C CNN "MFR"
F 11 "RC1005F103CS" H 9100 4825 60  0001 C CNN "MFR#"
F 12 "SMT/SMD" H 9200 4925 60  0001 C CNN "Mounting"
F 13 "2" H 9300 5025 60  0001 C CNN "Pin Count#"
F 14 "Active" H 9400 5125 60  0001 C CNN "Status"
F 15 "1%" H 9500 5225 60  0001 C CNN "Tolerance"
F 16 "passive" H 9600 5325 60  0001 C CNN "Type"
F 17 "N/A" H 9700 5425 60  0001 C CNN "Voltage"
F 18 "1/16" H 9800 5525 60  0001 C CNN "Wattage"
F 19 "10k" H 8850 3625 60  0000 C CNN "Component-Value"
F 20 "RES SMD 10K OHM 1% 1/16W 0402" H 10000 5725 60  0001 C CNN "Description"
	1    8600 3675
	1    0    0    -1  
$EndComp
Wire Wire Line
	8275 3675 8300 3675
Wire Wire Line
	8275 2950 8275 2950
$Comp
L GND #PWR36
U 1 1
P 9750 4075
F 0 "#PWR36" H 9750 3825 50  0001 C CNN
F 1 "GND" H 9750 3925 50  0000 C CNN
F 2 "" H 9750 4075 50  0000 C CNN
F 3 "" H 9750 4075 50  0000 C CNN
	1    9750 4075
	1    0    0    -1  
$EndComp
Connection ~ 10325 2900
$Comp
L GND #PWR37
U 1 1
P 10225 3350
F 0 "#PWR37" H 10225 3100 50  0001 C CNN
F 1 "GND" H 10225 3200 50  0000 C CNN
F 2 "" H 10225 3350 50  0000 C CNN
F 3 "" H 10225 3350 50  0000 C CNN
	1    10225 3350
	1    0    0    -1  
$EndComp
Wire Wire Line
	10025 4075 9750 4075
Wire Wire Line
	9750 4075 9750 3775
Connection ~ 9750 4075
Wire Wire Line
	10225 3350 10325 3350
$EndSCHEMATC
